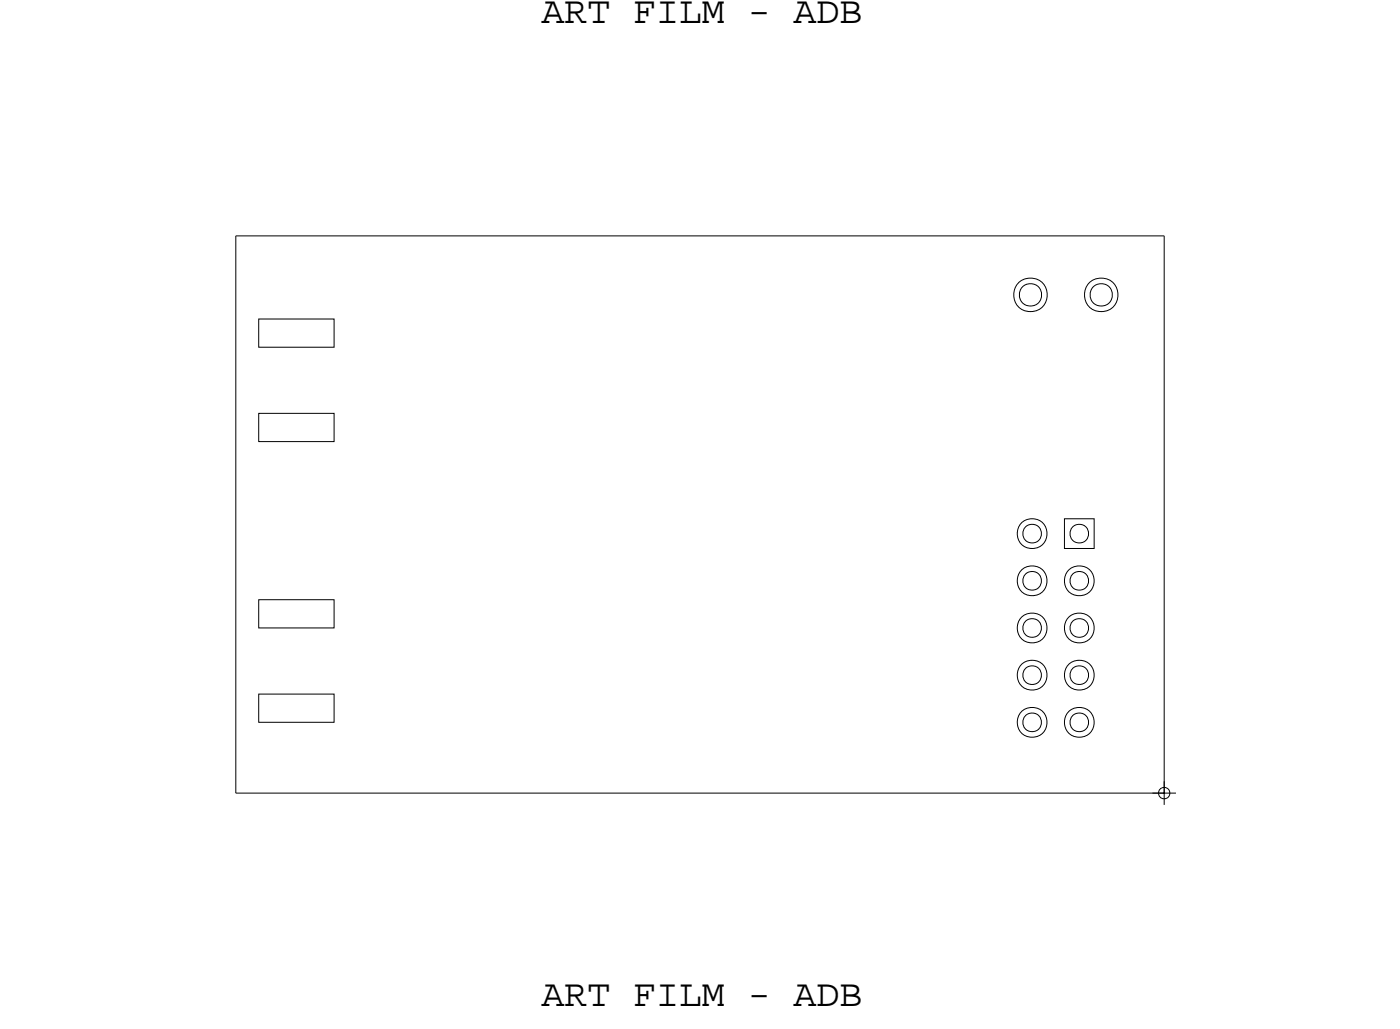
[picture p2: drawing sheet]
<svg xmlns="http://www.w3.org/2000/svg" width="75mm" height="55mm" viewBox="0 0 75 55" stroke-linecap="round" stroke-linejoin="round" font-family="sans-serif">
<!-- layer: Board Outline -->
<path d="M12.7 12.7h50zM12.7 12.7v30zM62.7 12.7v30zM12.7 42.7h50z" fill="none" stroke="#000" stroke-width=".05"/>
<!-- layer: Nets -->
<g fill="none" stroke="#000" stroke-width=".05">
<path d="M13.9 17.2h4.1v1.5h-4.1zM13.9 22.3h4.1v1.5h-4.1zM13.9 32.3h4.1v1.5h-4.1zM13.9 37.4h4.1v1.5h-4.1zM57.3 27.9h1.6v1.6h-1.6z"/>
<circle cx="55.5" cy="15.9" r=".91"/>
<circle cx="55.5" cy="15.9" r=".6"/>
<circle cx="59.3" cy="15.9" r=".91"/>
<circle cx="59.3" cy="15.9" r=".6"/>
<circle cx="55.6" cy="28.7" r=".5"/>
<circle cx="55.6" cy="38.9" r=".5"/>
<circle cx="55.6" cy="33.8" r=".5"/>
<circle cx="55.6" cy="31.3" r=".5"/>
<circle cx="55.6" cy="36.4" r=".5"/>
<circle cx="55.6" cy="31.3" r=".81"/>
<circle cx="55.6" cy="28.7" r=".81"/>
<circle cx="55.6" cy="36.4" r=".81"/>
<circle cx="55.6" cy="38.9" r=".81"/>
<circle cx="55.6" cy="33.8" r=".81"/>
<circle cx="58.1" cy="28.7" r=".5"/>
<circle cx="58.1" cy="36.4" r=".5"/>
<circle cx="58.1" cy="33.8" r=".5"/>
<circle cx="58.1" cy="31.3" r=".5"/>
<circle cx="58.1" cy="38.9" r=".5"/>
<circle cx="58.1" cy="31.3" r=".81"/>
<circle cx="58.1" cy="33.8" r=".81"/>
<circle cx="58.1" cy="36.4" r=".81"/>
<circle cx="58.1" cy="38.9" r=".81"/>
</g>
<!-- layer: Drawing Origin -->
<path d="M62.1 42.7h1.2M62.5 42.5l.2-.1 .2 .1 .1 .2-.1 .2-.2 .1-.2-.1-.1-.2zM62.7 42.1v1.2" fill="none" stroke="#000" stroke-width=".05"/>
<g font-size="2.1">
<text x="29.2" y="1.2">ART FILM - ADB</text>
<text x="29.2" y="54.2">ART FILM - ADB</text>
</g>
</svg>
